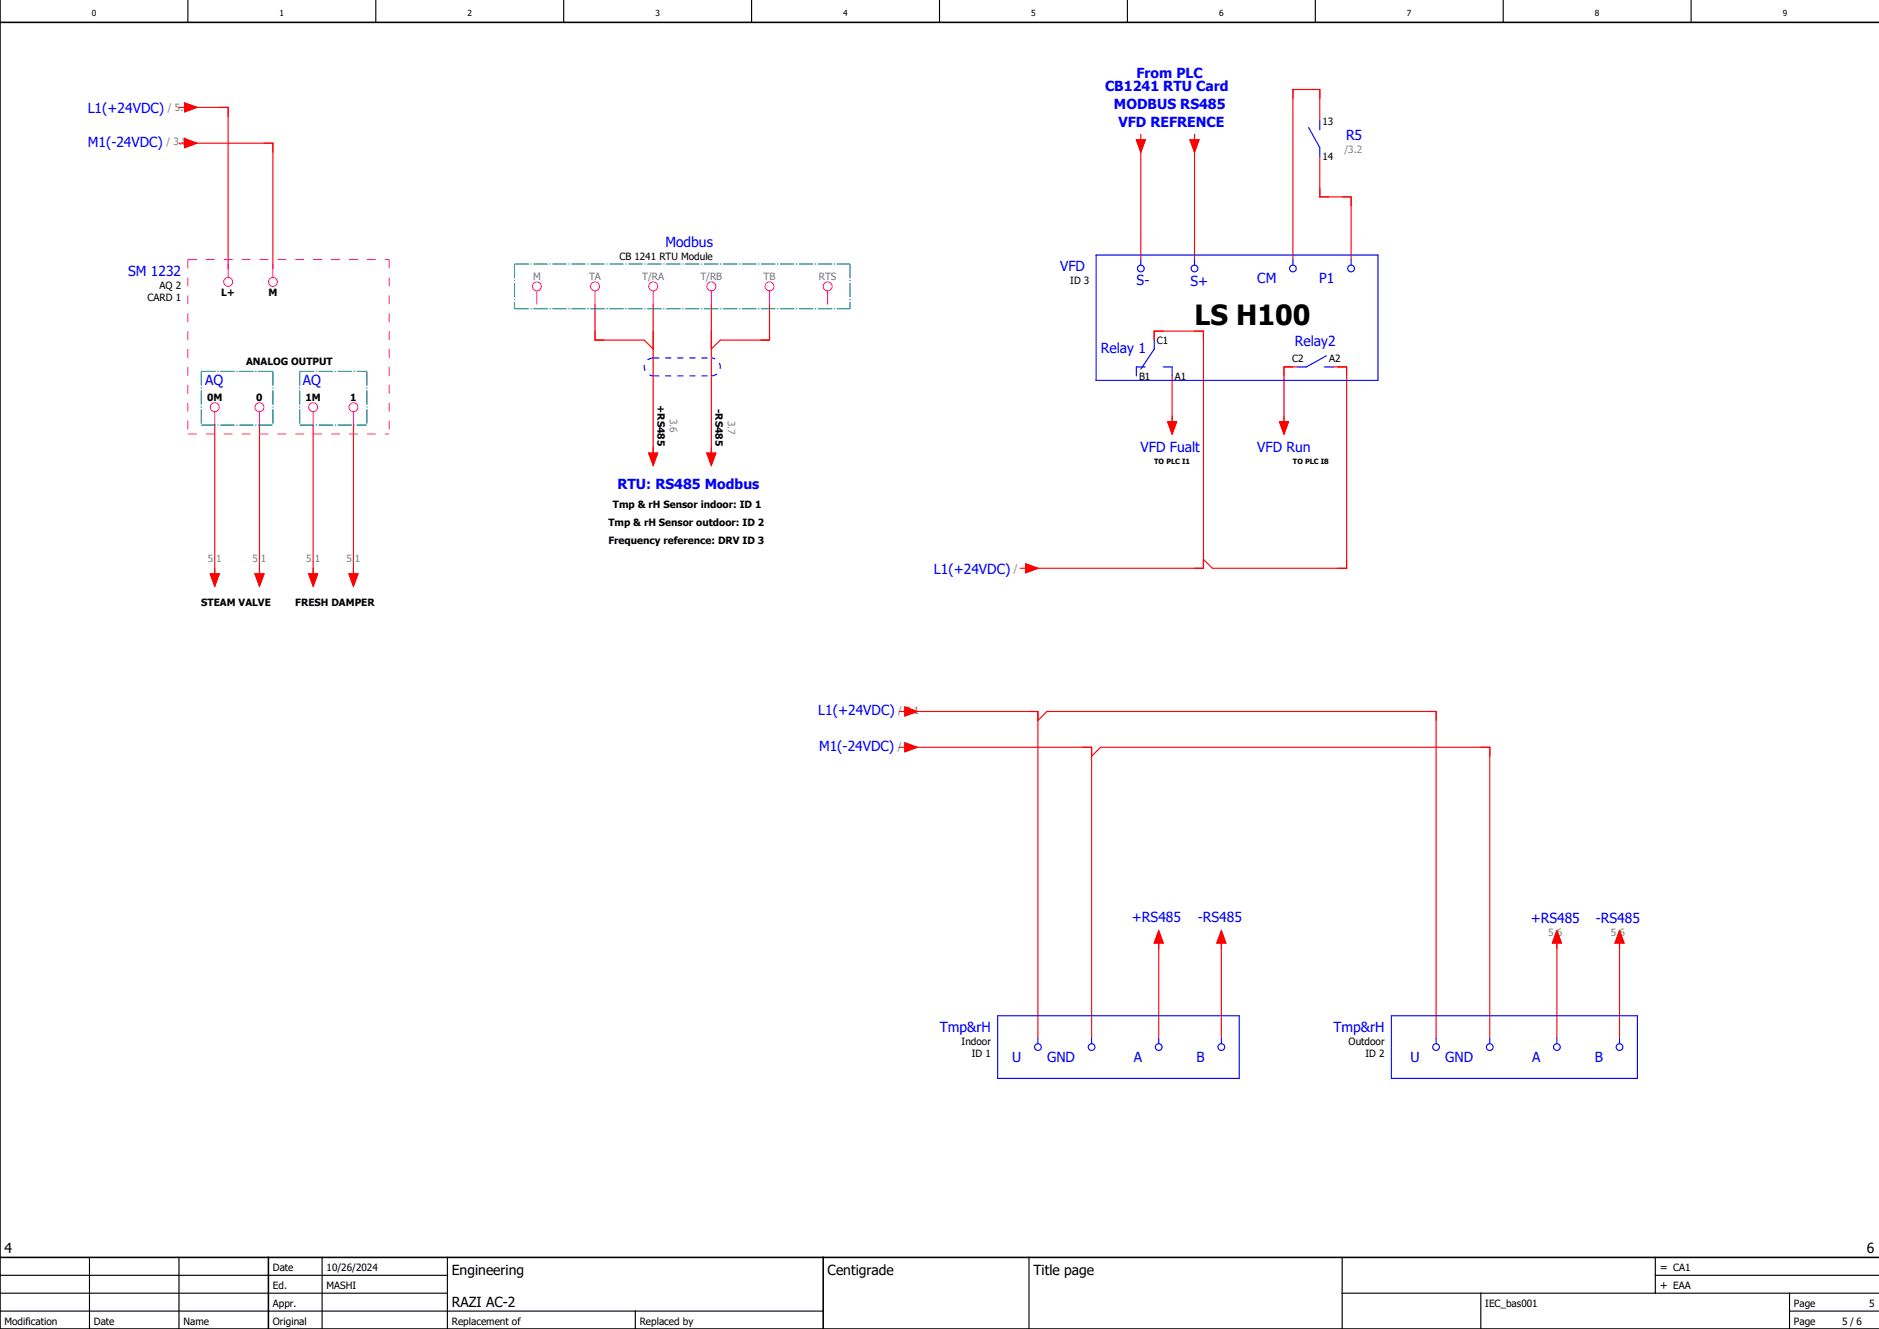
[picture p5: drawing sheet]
<svg xmlns="http://www.w3.org/2000/svg" width="420mm" height="297mm" viewBox="0 0 420 297" stroke-linecap="round" stroke-linejoin="round" font-family="sans-serif">
<g fill="none" stroke="#000" stroke-width=".25">
<path d="M42 0v5M84 0v5M126 0v5M168 0v5M210 0v5M252 0v5M294 0v5M336 0v5M378 0v5M0 293h184M0 289h100M0 285h100"/>
<path d="M20 281v16M40 281v16M72 281v16M100 281v16M142 293v4M230 281v16M300 289h120M300 281v16M331 289v8M370 285h50M370 281v8M400 293h20"/>
<path d="M400 289v8"/>
</g>
<path d="M0 5h420M0 0v297h420M0 281h420M60 281v16M184 281v16" fill="none" stroke="#000" stroke-width=".35"/>
<g fill="none" stroke="#f00" stroke-width=".25">
<path d="M40 24h1.2M40 32h1.2M41.2 23l2.8 1-2.8 1zM41.2 31l2.8 1-2.8 1zM42 24h9v36M42 32h19v28M254 31.3h2l-1 2.7zM255 30v1.3M255 33v25M266 31.3h2l-1 2.7zM267 30v1.3M267 33v25"/>
<path d="M295 27v-7h-6v38M295 35v9h7v14M133 68v8h11l2 2M146 68v34M159 68v34M172 68v8h-11l-2 2M258 76v-2h11v53h-39M48 95v34M58 95v34M70 95v34M79 95v34M261 94.3h2l-1 2.7z"/>
<path d="M262 84v11M286 94.3h2l-1 2.7zM290 82h-3v13M298 82h3v45h-30l-2-2M145 101.3h2l-1 2.7zM158 101.3h2l-1 2.7zM47 128.3h2l-1 2.7zM57 128.3h2l-1 2.7zM69 128.3h2l-1 2.7zM78 128.3h2l-1 2.7zM228 127h1.3M229.3 126l2.7 1-2.7 1z"/>
<path d="M201 159h1.2M202.2 158l2.8 1-2.8 1zM203 159h29v73M201 167h1.2M202.2 166l2.8 1-2.8 1zM203 167h41v65M232 161l2-2h87v73M244 169l2-2h87v65M259 210.8v21.2M259 208l1 2.8h-2zM273 210.8v21.2M273 208l1 2.8h-2z"/>
<path d="M348 210.8v21.2M348 208l1 2.8h-2zM362 210.8v21.2M362 208l1 2.8h-2z"/>
</g>
<path d="M42 58h45M42 58v39M87 58v39M42 97h45" fill="none" stroke="#f0f" stroke-width=".25" stroke-dasharray="2 2" stroke-linecap="butt"/>
<g fill="none" stroke="#f0f" stroke-width=".25">
<path d="M51 59v3M61 59v3M120 65v3M133 65v3M146 65v3M159 65v3M172 65v3M185 65v3M48 92v3M58 92v3M70 92v3M79 92v3"/>
<circle cx="51" cy="63" r="1"/>
<circle cx="61" cy="63" r="1"/>
<circle cx="120" cy="64" r="1"/>
<circle cx="133" cy="64" r="1"/>
<circle cx="146" cy="64" r="1"/>
<circle cx="159" cy="64" r="1"/>
<circle cx="172" cy="64" r="1"/>
<circle cx="185" cy="64" r="1"/>
<circle cx="48" cy="91" r="1"/>
<circle cx="58" cy="91" r="1"/>
<circle cx="70" cy="91" r="1"/>
<circle cx="79" cy="91" r="1"/>
</g>
<path d="M115 59h75M115 59v10M190 59v10M115 69h75M45 95h16M45 83h16M45 83v12M61 83v12M67 95h15M67 83h15M67 83v12M82 83v12" fill="none" stroke="#007f7f" stroke-width=".25" stroke-dasharray="3.2 .4 .3 .4" stroke-linecap="butt"/>
<path d="M146 84h13M146 80h13M146 80a2 2 0 0 0-2 2 2 2 0 0 0 2 2M159 84a2 2 0 0 0 2-2 2 2 0 0 0-2-2" fill="none" stroke="#00f" stroke-width=".25" stroke-dasharray="1.4 1.4" stroke-linecap="butt"/>
<g fill="none" stroke="#00f" stroke-width=".25">
<path d="M292.5 28.5l2.5 4.5v2M295 27v2M245 57h63v28h-63zM255 58v1.3M267 58v1.3M289 58v1.3M302 58v1.3M258 76v2l-3 4.5M296.5 79.5l-4.5 2.5h-2M256 82h-2v2M260 82h2v2M296 82h2"/>
<path d="M223 227h54v14h-54zM232 232v1.2M244 232v1.2M259 232v1.2M273 232v1.2M311 227h55v14h-55zM321 232v1.2M333 232v1.2M348 232v1.2M362 232v1.2"/>
<circle cx="255" cy="60" r=".75"/>
<circle cx="267" cy="60" r=".75"/>
<circle cx="289" cy="60" r=".75"/>
<circle cx="302" cy="60" r=".75"/>
<circle cx="232" cy="234" r=".75"/>
<circle cx="244" cy="234" r=".75"/>
<circle cx="259" cy="234" r=".75"/>
<circle cx="273" cy="234" r=".75"/>
<circle cx="321" cy="234" r=".75"/>
<circle cx="333" cy="234" r=".75"/>
<circle cx="348" cy="234" r=".75"/>
<circle cx="362" cy="234" r=".75"/>
</g>
<g fill="#f00" stroke="#f00" stroke-width=".22">
<path d="M47 128.3h2l-1 2.7z"/>
<path d="M57 128.3h2l-1 2.7z"/>
<path d="M69 128.3h2l-1 2.7z"/>
<path d="M78 128.3h2l-1 2.7z"/>
<path d="M41.2 23l2.8 1-2.8 1z"/>
<path d="M41.2 31l2.8 1-2.8 1z"/>
<path d="M145 101.3h2l-1 2.7z"/>
<path d="M158 101.3h2l-1 2.7z"/>
<path d="M202.2 158l2.8 1-2.8 1z"/>
<path d="M202.2 166l2.8 1-2.8 1z"/>
<path d="M259 208l1 2.8h-2z"/>
<path d="M273 208l1 2.8h-2z"/>
<path d="M348 208l1 2.8h-2z"/>
<path d="M362 208l1 2.8h-2z"/>
<path d="M254 31.3h2l-1 2.7z"/>
<path d="M266 31.3h2l-1 2.7z"/>
<path d="M229.3 126l2.7 1-2.7 1z"/>
<path d="M261 94.3h2l-1 2.7z"/>
<path d="M286 94.3h2l-1 2.7z"/>
</g>
<text font-size="6.2" x="267" y="72.7">LS H100</text>
<g font-size="3.1" fill="#00f">
<text x="254" y="17.4">From PLC</text>
<text x="247" y="20.4">CB1241 RTU Card</text>
<text x="19.6" y="25.2">L1(+24VDC)</text>
<text x="249" y="24.4">MODBUS RS485</text>
<text x="250" y="28.4">VFD REFRENCE</text>
<text x="19.6" y="32.8">M1(-24VDC)</text>
<text x="300.9" y="31.4">R5</text>
<text x="148.7" y="55.3">Modbus</text>
<text x="28.6" y="61.6">SM 1232</text>
<text x="237" y="60.6">VFD</text>
<text x="254.1" y="63.8">S-</text>
<text x="266.1" y="63.9">S+</text>
<text x="281" y="63.3">CM</text>
<text x="294.9" y="63.3">P1</text>
<text x="289.4" y="77.4">Relay2</text>
<text x="246.1" y="78.8">Relay 1</text>
<text x="45.8" y="86.1">AQ</text>
<text x="67.7" y="86">AQ</text>
<text x="254.9" y="101.1">VFD Fualt</text>
<text x="281" y="101.1">VFD Run</text>
<text x="138" y="109.4">RTU: RS485 Modbus</text>
<text x="208.7" y="128.2">L1(+24VDC)</text>
<text x="182.9" y="159.9">L1(+24VDC)</text>
<text x="183.1" y="167.9">M1(-24VDC)</text>
<text x="253" y="206.1">+RS485</text>
<text x="267.7" y="206.1">-RS485</text>
<text x="342.1" y="206.3">+RS485</text>
<text x="356.7" y="206.3">-RS485</text>
<text x="210.1" y="230.6">Tmp&amp;rH</text>
<text x="298.1" y="230.6">Tmp&amp;rH</text>
<text x="226.3" y="237.3">U</text>
<text x="234.1" y="237.3">GND</text>
<text x="253.4" y="237.3">A</text>
<text x="267.5" y="237.3">B</text>
<text x="315.3" y="237.3">U</text>
<text x="323.1" y="237.3">GND</text>
<text x="342.4" y="237.3">A</text>
<text x="356.5" y="237.3">B</text>
</g>
<g font-size="3.1">
<text x="1" y="280">4</text>
<text x="417.3" y="280">6</text>
<text x="101" y="285">Engineering</text>
<text x="185" y="285">Centigrade</text>
<text x="231" y="285">Title page</text>
<text x="101" y="292">RAZI AC-2</text>
</g>
<g font-size="2.5">
<text x="371" y="284">= CA1</text>
<text x="371" y="288">+ EAA</text>
</g>
<g font-size="2.2" fill="#7ca552">
<text x="37.5" y="24.9">/ 5.4</text>
<text x="37.2" y="32.5">/ 3.8</text>
<text x="300.5" y="34.2">/3.2</text>
<text x="149.7" y="93.6" transform="rotate(90 149.7 93.6)">3.6</text>
<text x="162.7" y="94" transform="rotate(90 162.7 94)">3.7</text>
<text x="46.4" y="125.5">5.1</text>
<text x="56.4" y="125.5">5.1</text>
<text x="68.4" y="125.5">5.1</text>
<text x="77.4" y="125.5">5.1</text>
<text x="226.6" y="127.9">/</text>
<text x="200.8" y="159.5">/</text>
<text x="202.4" y="159.5">5.1</text>
<text x="200.7" y="167.5">/</text>
<text x="346.1" y="209.1">5.6</text>
<text x="360.1" y="209.1">5.6</text>
</g>
<g font-size="2.2">
<text x="295.6" y="27.9">13</text>
<text x="295.6" y="35.8">14</text>
<text x="138.4" y="58.2">CB 1241 RTU Module</text>
<text x="35.7" y="64.5">AQ 2</text>
<text x="239.2" y="63.5">ID 3</text>
<text x="33" y="67.2">CARD 1</text>
<text x="49.4" y="66.2">L+</text>
<text x="60" y="66.2">M</text>
<text x="258.6" y="76.9">C1</text>
<text x="55" y="81.5">ANALOG OUTPUT</text>
<text x="288.8" y="80.9">C2</text>
<text x="297.1" y="80.9">A2</text>
<text x="46.3" y="89.5">0M</text>
<text x="57.3" y="89.5">0</text>
<text x="68.3" y="89.5">1M</text>
<text x="78.3" y="89.5">1</text>
<text x="254.6" y="84.8">B1</text>
<text x="262.6" y="84.8">A1</text>
<text x="146.9" y="90.6" transform="rotate(90 146.9 90.6)">+RS485</text>
<text x="159.9" y="91.4" transform="rotate(90 159.9 91.4)">-RS485</text>
<text x="137" y="113.5">Tmp &amp; rH Sensor indoor: ID 1</text>
<text x="136" y="117.5">Tmp &amp; rH Sensor outdoor: ID 2</text>
<text x="136" y="121.5">Frequency reference: DRV ID 3</text>
<text x="45" y="135.5">STEAM VALVE</text>
<text x="66" y="135.5">FRESH DAMPER</text>
<text x="214.9" y="233.5">Indoor</text>
<text x="301.5" y="233.5">Outdoor</text>
<text x="217.2" y="236.2">ID 1</text>
<text x="305.2" y="236.2">ID 2</text>
<text x="61" y="284">Date</text>
<text x="73" y="284">10/26/2024</text>
<text x="61" y="288">Ed.</text>
<text x="61" y="292">Appr.</text>
<text x="73" y="288">MASHI</text>
<text x="332" y="292">IEC_bas001</text>
<text x="401" y="292">Page</text>
<text x="417.8" y="292">5</text>
<text x="1" y="296">Modification</text>
<text x="21" y="296">Date</text>
<text x="41" y="296">Name</text>
<text x="61" y="296">Original</text>
<text x="101" y="296">Replacement of</text>
<text x="143" y="296">Replaced by</text>
<text x="401" y="296">Page</text>
<text x="411.8" y="296">5 / 6</text>
</g>
<g font-size="2.2" fill="#767676">
<text x="119.1" y="62.5">M</text>
<text x="131.7" y="62.5">TA</text>
<text x="143.6" y="62.5">T/RA</text>
<text x="156.6" y="62.5">T/RB</text>
<text x="170.7" y="62.5">TB</text>
<text x="183" y="62.5">RTS</text>
</g>
<g font-size="1.9">
<text x="20.5" y="3.6">0</text>
<text x="62.5" y="3.6">1</text>
<text x="104.5" y="3.6">2</text>
<text x="146.5" y="3.6">3</text>
<text x="188.5" y="3.6">4</text>
<text x="230.5" y="3.6">5</text>
<text x="272.5" y="3.6">6</text>
<text x="314.5" y="3.6">7</text>
<text x="356.5" y="3.6">8</text>
<text x="398.5" y="3.6">9</text>
</g>
<g font-size="1.6">
<text x="258" y="103.7">TO PLC I1</text>
<text x="289" y="103.7">TO PLC I8</text>
</g>
</svg>
